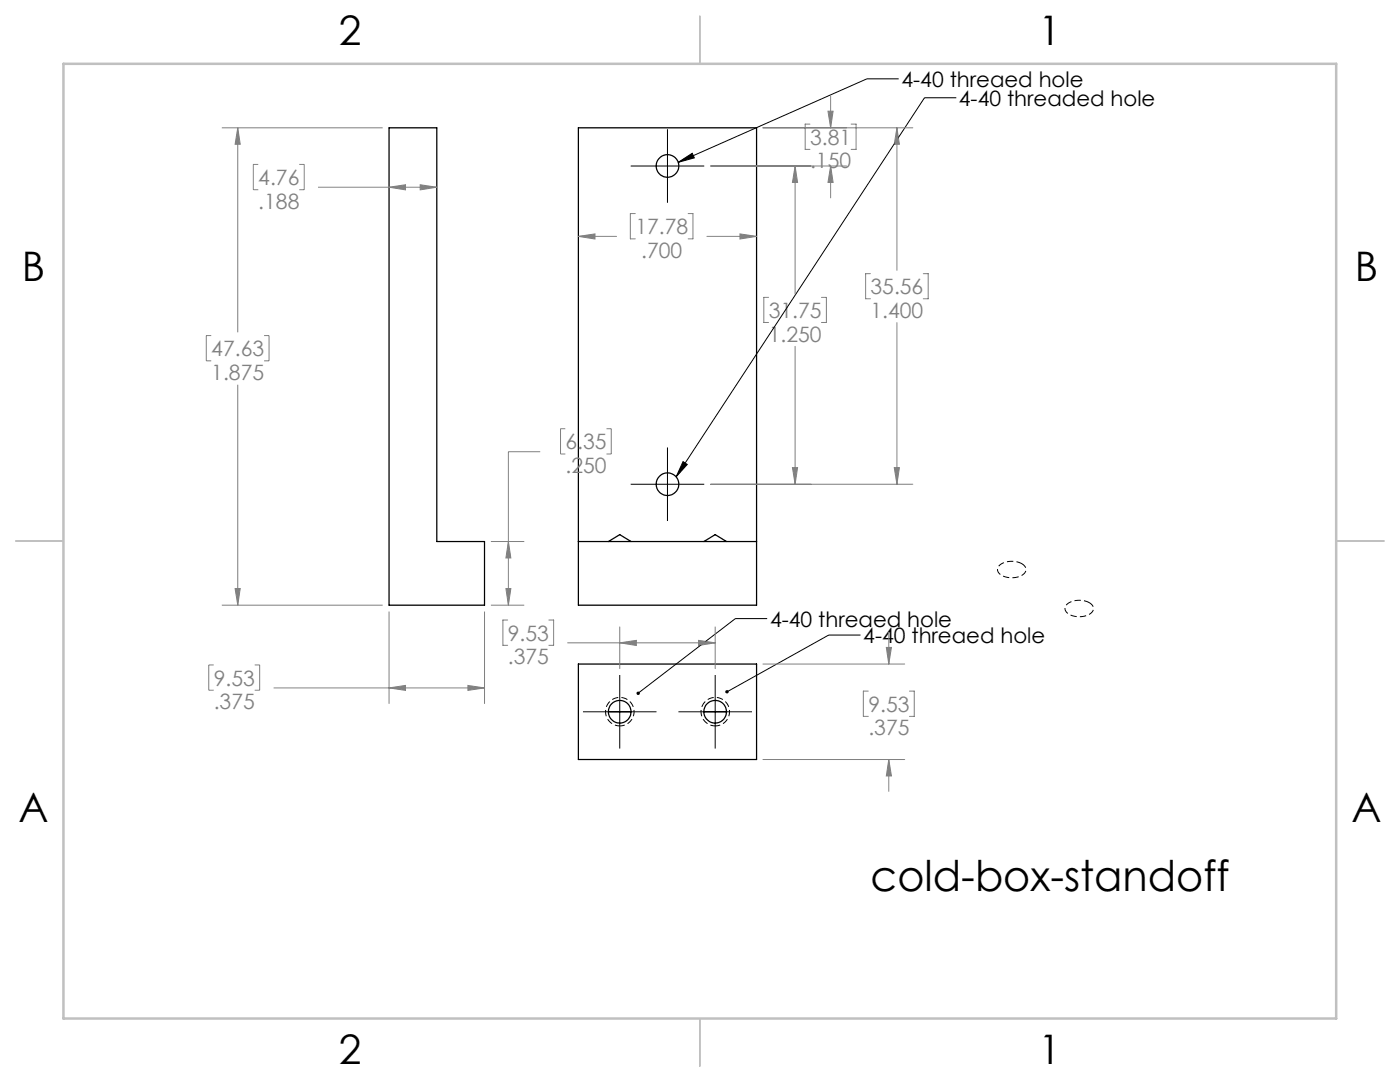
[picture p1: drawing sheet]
<svg xmlns="http://www.w3.org/2000/svg" width="279mm" height="216mm" viewBox="0 0 279 216" stroke-linecap="round" stroke-linejoin="round" font-family="sans-serif">
<g fill="none" stroke="#000" stroke-width=".25">
<path d="M77.6 25.5h9.6v82.6h9.5v12.7h-19.1zM115.4 25.5h35.6v95.3h-35.6zM115.4 108.1h35.6M121.4 108.1l2.3-1.4 2.2 1.4M140.5 108.1l2.2-1.4 2.3 1.4M115.4 132.5h35.6v19.1h-35.6zM121.4 142h4.5M140.5 142h4.5"/>
<circle cx="133.2" cy="33.1" r="2.25"/>
<circle cx="133.2" cy="96.6" r="2.25"/>
<circle cx="123.7" cy="142" r="2.27"/>
<circle cx="142.7" cy="142" r="2.27"/>
</g>
<g fill="none" stroke="#808080" stroke-width=".2">
<path d="M165.8 19.2v6.3M44.3 25.5h32.1M47.4 25.5l.5 3.3h-1zM47.4 25.5v40.8M51.5 32.8h-.9v5.1h.9M59.7 32.8h1v5.1h-1M63.5 37.4h23.7M77.6 37.4l3.3-.5v1zM83.9 36.9l3.3 .5-3.3 .5zM141.8 33.1h27.1M152.3 25.5h29.9M158.7 33.1v25.6"/>
<path d="M158.7 33.1l.5 3.3h-1zM161.6 24.8h-.9v5h.9M165.2 22.2h1.1l-.5 3.3zM165.8 33.1v6.4M165.8 33.1l.5 3.3h-1.1zM169.9 24.8h1v5h-1M179 25.5v28.4M179 25.5l.5 3.3h-1zM115.4 47.2h7.6M115.4 47.2l3.3-.5v1zM126.8 42.6h-1v5.1h1M137.3 42.6h1v5.1h-1"/>
<path d="M141.1 47.2h9.9M147.7 46.7l3.3 .5-3.3 .5zM153.4 59.3h-1v5h1M163.9 59.3h1v5h-1M173.7 54.6h-.9v5h.9M184.3 54.6h.9v5h-.9M42.2 67h-1v5h1M47.4 76.8v44M52.7 67h1v5h-1M158.7 69.1v27.5M179 64.4v32.2M107.8 90.1h-6.3v30.7"/>
<path d="M112.8 85.5h-.9v5.1h.9M121 85.5h1v5.1h-1M141.8 96.6h40.4M158.2 93.3h1l-.5 3.3zM178.5 93.3h1l-.5 3.3zM46.9 117.4h1l-.5 3.4zM98 108.1h6.6M101 117.4h1l-.5 3.4zM101.5 108.1l.5 3.2h-1zM42.7 132.7h-1v5h1M44.3 120.8h32.1M50.8 132.7h1v5h-1"/>
<path d="M54.6 137.3h42.1M77.6 137.3l3.3-.5v1zM77.6 122v18.4M93.4 136.8l3.3 .5-3.3 .5zM96.7 122v18.4M98 120.8h6.6M101.3 123.7h-.9v5.1h.9M109.5 123.7h1v5.1h-1M113.3 128.3h29.4M123.7 125.1v8.3M123.7 128.3l3.3-.5v1zM139.4 127.8l3.3 .5-3.3 .5z"/>
<path d="M142.7 125.1v8.3M152.3 132.5h28.3M173.3 137.9h-1v5h1M176.9 129.2h1l-.5 3.3zM177.4 126.2v6.3M181.5 137.9h1v5h-1M152.3 151.6h28.3M177.4 151.6v6.3M177.4 151.6l.5 3.2h-1z"/>
</g>
<path d="M123.7 144.8a2.84 2.84 0 0 1-2.5-4.1 2.84 2.84 0 0 1 4.9-.3 2.84 2.84 0 0 1-2.2 4.4h-.2M142.7 144.8a2.84 2.84 0 0 1-2.5-4.1 2.84 2.84 0 0 1 4.9-.3 2.84 2.84 0 0 1-2.1 4.4h-.3" fill="none" stroke="#000" stroke-width=".2" stroke-dasharray="1.3 .6" stroke-dashoffset=".3" stroke-linecap="butt"/>
<path d="M203.9 112.5a3.9 3.9 0 0 0-4.7 .6 1.43 1.43 0 0 0 1.3 2 3.6 3.6 0 0 0 4.2-1.1 1.25 1.25 0 0 0-.8-1.5M217.4 120.3a3.9 3.9 0 0 0-4.7 .6 1.43 1.43 0 0 0 1.2 1.9 3.6 3.6 0 0 0 4.3-1 1.25 1.25 0 0 0-.8-1.5" fill="none" stroke="#000" stroke-width=".2" stroke-dasharray="1.3 .6" stroke-dashoffset=".1" stroke-linecap="butt"/>
<g fill="none" stroke="#000" stroke-width=".2">
<path d="M179.4 15.7h-6.4l-37.6 16.7M190.9 19.5h-6.4l-49.6 75.6M125.9 33.1h14.6M133.2 25.8v14.7M135.4 32.4l2.7-1.8 .5 .9zM125.9 96.6h14.6M133.2 89.3v14.7M136.3 92.1l.9 .6-2.3 2.4zM123.7 134.7v14.7M142.7 134.7v14.7M153.1 123.4h-6.3l-19.4 14.9M171.7 126.7h-6.3l-20.3 11.3"/>
<path d="M116.3 142h14.7M135.4 142h14.7"/>
</g>
<path d="M139.7 3.2v9.5M3.1 107.9h9.6M266.7 107.9h9.5M139.7 203.2v9.6" fill="none" stroke="#c0c0c0" stroke-width=".25"/>
<path d="M12.7 12.7h254v190.5h-254z" fill="none" stroke="#c0c0c0" stroke-width=".5"/>
<path d="M147.7 46.7l3.3 .5-3.3 .5zM115.4 47.2l3.3-.5v1zM165.2 22.2h1.1l-.5 3.3zM165.8 33.1l.5 3.3h-1.1zM179 25.5l.5 3.3h-1zM178.5 93.3h1l-.5 3.3zM158.7 33.1l.5 3.3h-1zM158.2 93.3h1l-.5 3.3zM176.9 129.2h1l-.5 3.3zM177.4 151.6l.5 3.2h-1zM139.4 127.8l3.3 .5-3.3 .5zM123.7 128.3l3.3-.5v1z" fill="#808080"/>
<path d="M135.4 32.4l2.7-1.8 .5 .9zM136.3 92.1l.9 .6-2.3 2.4zM144.9 137.8l-.1 .4 .3-.2-.3 .2a.34 .34 0 0 0 .5 .1 .34 .34 0 0 0 0-.5 .34 .34 0 0 0-.4 0zM127.1 138.1v.4l.3-.2-.3 .2a.34 .34 0 0 0 .5 0 .34 .34 0 0 0 0-.5 .34 .34 0 0 0-.5 .1z" fill="#000"/>
<path d="M47.4 25.5l.5 3.3h-1zM46.9 117.4h1l-.5 3.4zM77.6 137.3l3.3-.5v1zM93.4 136.8l3.3 .5-3.3 .5zM101.5 108.1l.5 3.2h-1zM101 117.4h1l-.5 3.4zM77.6 37.4l3.3-.5v1zM83.9 36.9l3.3 .5-3.3 .5z" fill="#808080"/>
<text font-size="8.5" x="173.7" y="177.7">cold-box-standoff</text>
<g font-size="8.1">
<text x="67.6" y="8.9">2</text>
<text x="207.3" y="8.9">1</text>
<text x="4.4" y="56.1">B</text>
<text x="270.4" y="56.1">B</text>
<text x="3.7" y="164.1">A</text>
<text x="269.7" y="164.1">A</text>
<text x="67.6" y="212.4">2</text>
<text x="207.3" y="212.4">1</text>
</g>
<g font-size="4.2">
<text x="179.9" y="17.3">4-40 threaed hole</text>
<text x="191.4" y="21.1">4-40 threaded hole</text>
<text x="153.7" y="125">4-40 threaed hole</text>
<text x="172.3" y="128.3">4-40 threaed hole</text>
</g>
<g font-size="4.2" fill="#808080">
<text x="161.7" y="28.9">3.81</text>
<text x="161.7" y="33.6">.150</text>
<text x="51.5" y="36.9">4.76</text>
<text x="51.5" y="41.7">.188</text>
<text x="126.8" y="46.7">17.78</text>
<text x="128" y="51.5">.700</text>
<text x="173.7" y="58.7">35.56</text>
<text x="153.4" y="63.4">31.75</text>
<text x="173.7" y="63.4">1.400</text>
<text x="42.2" y="71.1">47.63</text>
<text x="153.4" y="68.2">1.250</text>
<text x="42.2" y="75.8">1.875</text>
<text x="112.9" y="89.6">6.35</text>
<text x="112.9" y="94.4">.250</text>
<text x="101.3" y="127.8">9.53</text>
<text x="42.7" y="136.8">9.53</text>
<text x="101.3" y="132.6">.375</text>
<text x="42.7" y="141.5">.375</text>
<text x="173.3" y="142">9.53</text>
<text x="173.3" y="146.8">.375</text>
</g>
</svg>
